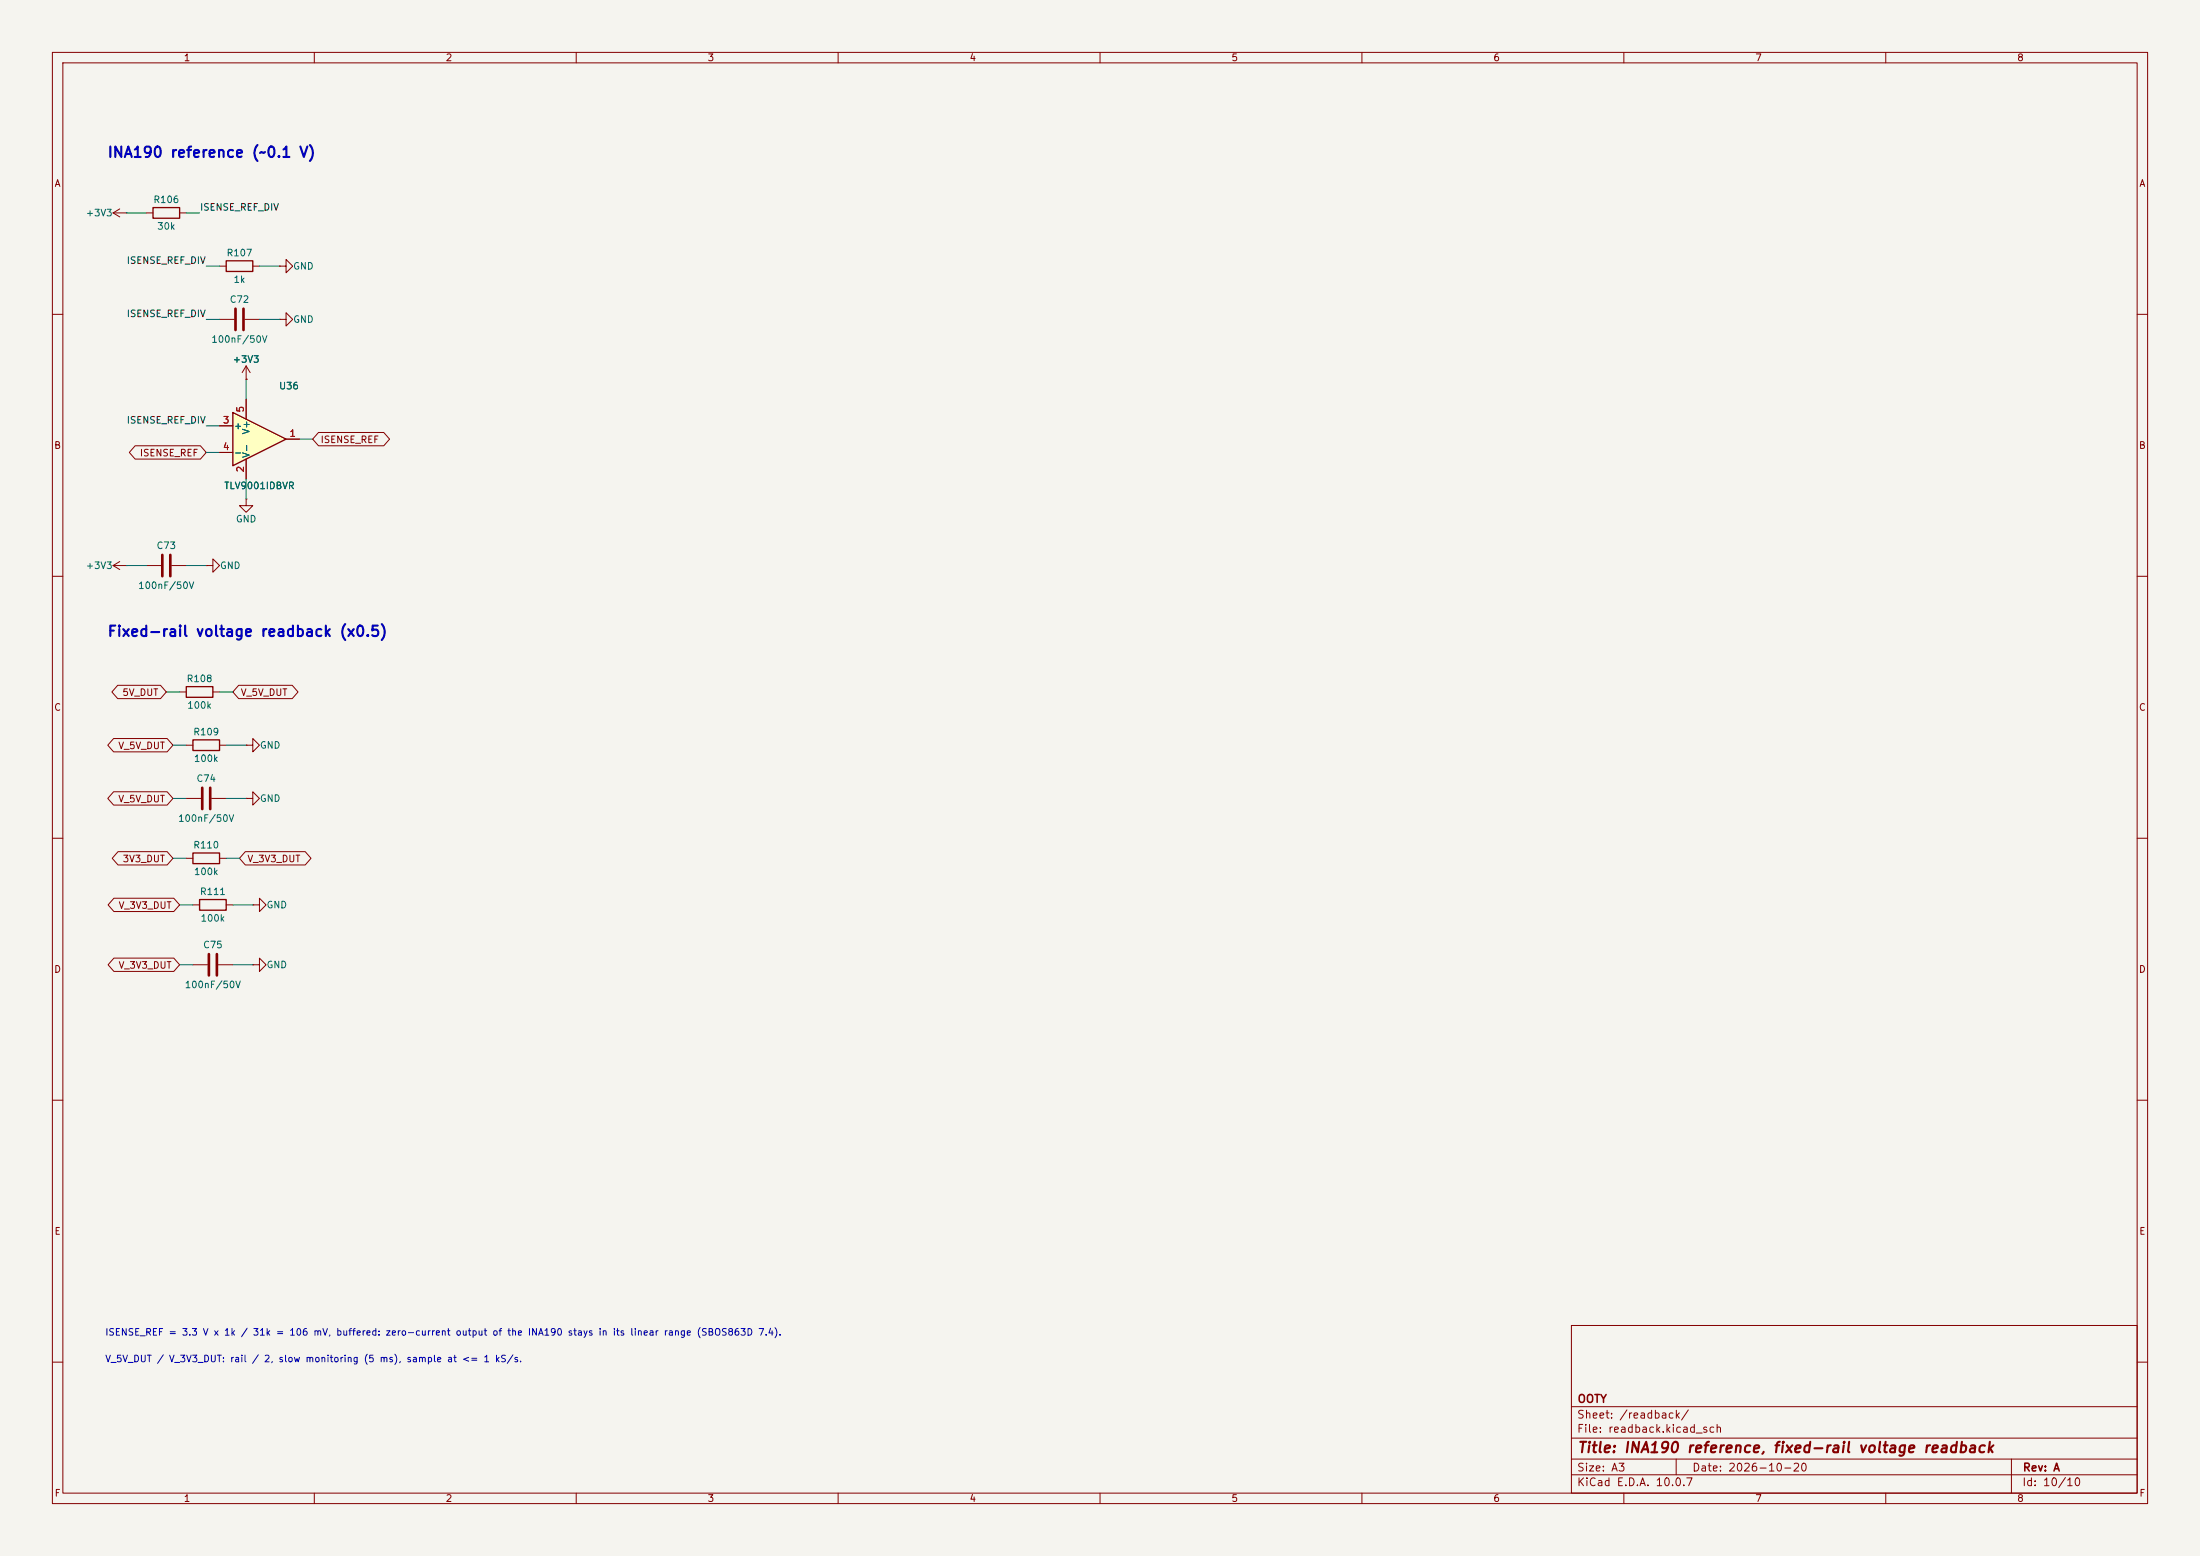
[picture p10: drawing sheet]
(kicad_sch
 (version 20260306)
 (generator "eeschema")
 (generator_version "10.0")
 (paper "A3")
 (title_block
  (title "INA190 reference, fixed-rail voltage readback")
  (date "2026-10-20")
  (rev "A")
  (company "OOTY"))
 (lib_symbols
  (symbol "Device:C"
   (pin_numbers (hide yes))
   (pin_names
    (offset 0.254)) (exclude_from_sim no) (in_bom yes) (on_board yes)
   (in_pos_files yes)
   (duplicate_pin_numbers_are_jumpers no)
   (property "Reference" "C" (at 0.635 2.54 0) (show_name no) (do_not_autoplace no) (effects (font (size 1.27 1.27)) (justify left)))
   (property "Value" "C" (at 0.635 -2.54 0) (show_name no) (do_not_autoplace no) (effects (font (size 1.27 1.27)) (justify left)))
   (property "Footprint" "" (at 0.9652 -3.81 0) (show_name no) (do_not_autoplace no) (hide yes) (effects (font (size 1.27 1.27))))
   (property "Datasheet" "" (at 0 0 0) (show_name no) (do_not_autoplace no) (hide yes) (effects (font (size 1.27 1.27))))
   (property "Description" "Unpolarized capacitor" (at 0 0 0) (show_name no) (do_not_autoplace no) (hide yes) (effects (font (size 1.27 1.27))))
   (symbol "C_0_1"
    (polyline (pts (xy -2.032 0.762) (xy 2.032 0.762)) (stroke (width 0.508) (type default)) (fill (type none)))
    (polyline (pts (xy -2.032 -0.762) (xy 2.032 -0.762)) (stroke (width 0.508) (type default)) (fill (type none))))
   (symbol "C_1_1"
    (pin passive line (at 0 3.81 270) (length 2.794) (name "" (effects (font (size 1.27 1.27)))) (number "1" (effects (font (size 1.27 1.27)))))
    (pin passive line (at 0 -3.81 90) (length 2.794) (name "" (effects (font (size 1.27 1.27)))) (number "2" (effects (font (size 1.27 1.27))))))
   (embedded_fonts no))
  (symbol "Device:R"
   (pin_numbers (hide yes))
   (pin_names
    (offset 0)) (exclude_from_sim no) (in_bom yes) (on_board yes)
   (in_pos_files yes)
   (duplicate_pin_numbers_are_jumpers no)
   (property "Reference" "R" (at 2.032 0 90) (show_name no) (do_not_autoplace no) (effects (font (size 1.27 1.27))))
   (property "Value" "R" (at 0 0 90) (show_name no) (do_not_autoplace no) (effects (font (size 1.27 1.27))))
   (property "Footprint" "" (at -1.778 0 90) (show_name no) (do_not_autoplace no) (hide yes) (effects (font (size 1.27 1.27))))
   (property "Datasheet" "" (at 0 0 0) (show_name no) (do_not_autoplace no) (hide yes) (effects (font (size 1.27 1.27))))
   (property "Description" "Resistor" (at 0 0 0) (show_name no) (do_not_autoplace no) (hide yes) (effects (font (size 1.27 1.27))))
   (symbol "R_0_1"
    (rectangle (start -1.016 -2.54) (end 1.016 2.54) (stroke (width 0.254) (type default)) (fill (type none))))
   (symbol "R_1_1"
    (pin passive line (at 0 3.81 270) (length 1.27) (name "" (effects (font (size 1.27 1.27)))) (number "1" (effects (font (size 1.27 1.27)))))
    (pin passive line (at 0 -3.81 90) (length 1.27) (name "" (effects (font (size 1.27 1.27)))) (number "2" (effects (font (size 1.27 1.27))))))
   (embedded_fonts no))
  (symbol "OOTY:TLV9001IDBV"
   (pin_names
    (offset 0.127)) (exclude_from_sim no) (in_bom yes) (on_board yes)
   (in_pos_files yes)
   (duplicate_pin_numbers_are_jumpers no)
   (property "Reference" "U" (at -1.27 6.35 0) (show_name no) (do_not_autoplace no) (effects (font (size 1.27 1.27)) (justify left)))
   (property "Value" "TLV9001IDBV" (at -1.27 3.81 0) (show_name no) (do_not_autoplace no) (effects (font (size 1.27 1.27)) (justify left)))
   (property "Footprint" "Package_TO_SOT_SMD:SOT-23-5" (at -2.54 -5.08 0) (show_name no) (do_not_autoplace no) (hide yes) (effects (font (size 1.27 1.27)) (justify left)))
   (property "Datasheet" "https://www.ti.com/lit/ds/symlink/tlv9001.pdf" (at 0 5.08 0) (show_name no) (do_not_autoplace no) (hide yes) (effects (font (size 1.27 1.27))))
   (property "Description" "1 MHz RRIO single op-amp, SOT-23-5 (DBV)" (at 0 0 0) (show_name no) (do_not_autoplace no) (hide yes) (effects (font (size 1.27 1.27))))
   (symbol "TLV9001IDBV_0_1"
    (polyline (pts (xy -5.08 5.08) (xy 5.08 0) (xy -5.08 -5.08) (xy -5.08 5.08)) (stroke (width 0.254) (type default)) (fill (type background)))
    (pin power_in line (at -2.54 -7.62 90) (length 3.81) (name "V-" (effects (font (size 1.27 1.27)))) (number "2" (effects (font (size 1.27 1.27)))))
    (pin power_in line (at -2.54 7.62 270) (length 3.81) (name "V+" (effects (font (size 1.27 1.27)))) (number "5" (effects (font (size 1.27 1.27))))))
   (symbol "TLV9001IDBV_1_1"
    (pin output line (at 7.62 0 180) (length 2.54) (name "" (effects (font (size 1.27 1.27)))) (number "1" (effects (font (size 1.27 1.27)))))
    (pin input line (at -7.62 2.54 0) (length 2.54) (name "+" (effects (font (size 1.27 1.27)))) (number "3" (effects (font (size 1.27 1.27)))))
    (pin input line (at -7.62 -2.54 0) (length 2.54) (name "-" (effects (font (size 1.27 1.27)))) (number "4" (effects (font (size 1.27 1.27))))))
   (embedded_fonts no))
  (symbol "power:+3V3"
   (power global)
   (pin_numbers (hide yes))
   (pin_names
    (offset 0) (hide yes)) (exclude_from_sim no) (in_bom yes) (on_board yes)
   (in_pos_files yes)
   (duplicate_pin_numbers_are_jumpers no)
   (property "Reference" "#PWR" (at 0 -3.81 0) (show_name no) (do_not_autoplace no) (hide yes) (effects (font (size 1.27 1.27))))
   (property "Value" "+3V3" (at 0 3.556 0) (show_name no) (do_not_autoplace no) (effects (font (size 1.27 1.27))))
   (property "Footprint" "" (at 0 0 0) (show_name no) (do_not_autoplace no) (hide yes) (effects (font (size 1.27 1.27))))
   (property "Datasheet" "" (at 0 0 0) (show_name no) (do_not_autoplace no) (hide yes) (effects (font (size 1.27 1.27))))
   (property "Description" "Power symbol creates a global label with name \"+3V3\"" (at 0 0 0) (show_name no) (do_not_autoplace no) (hide yes) (effects (font (size 1.27 1.27))))
   (symbol "+3V3_0_1"
    (polyline (pts (xy -0.762 1.27) (xy 0 2.54)) (stroke (width 0) (type default)) (fill (type none)))
    (polyline (pts (xy 0 2.54) (xy 0.762 1.27)) (stroke (width 0) (type default)) (fill (type none)))
    (polyline (pts (xy 0 0) (xy 0 2.54)) (stroke (width 0) (type default)) (fill (type none))))
   (symbol "+3V3_1_1"
    (pin power_in line (at 0 0 90) (length 0) (name "" (effects (font (size 1.27 1.27)))) (number "1" (effects (font (size 1.27 1.27))))))
   (embedded_fonts no))
  (symbol "power:GND"
   (power global)
   (pin_numbers (hide yes))
   (pin_names
    (offset 0) (hide yes)) (exclude_from_sim no) (in_bom yes) (on_board yes)
   (in_pos_files yes)
   (duplicate_pin_numbers_are_jumpers no)
   (property "Reference" "#PWR" (at 0 -6.35 0) (show_name no) (do_not_autoplace no) (hide yes) (effects (font (size 1.27 1.27))))
   (property "Value" "GND" (at 0 -3.81 0) (show_name no) (do_not_autoplace no) (effects (font (size 1.27 1.27))))
   (property "Footprint" "" (at 0 0 0) (show_name no) (do_not_autoplace no) (hide yes) (effects (font (size 1.27 1.27))))
   (property "Datasheet" "" (at 0 0 0) (show_name no) (do_not_autoplace no) (hide yes) (effects (font (size 1.27 1.27))))
   (property "Description" "Power symbol creates a global label with name \"GND\" , ground" (at 0 0 0) (show_name no) (do_not_autoplace no) (hide yes) (effects (font (size 1.27 1.27))))
   (symbol "GND_0_1"
    (polyline (pts (xy 0 0) (xy 0 -1.27) (xy 1.27 -1.27) (xy 0 -2.54) (xy -1.27 -1.27) (xy 0 -1.27)) (stroke (width 0) (type default)) (fill (type none))))
   (symbol "GND_1_1"
    (pin power_in line (at 0 0 270) (length 0) (name "" (effects (font (size 1.27 1.27)))) (number "1" (effects (font (size 1.27 1.27))))))
   (embedded_fonts no)))
 (text "Fixed-rail voltage readback (x0.5)"
  (exclude_from_sim no)
  (at 20.32 121.92 0)
  (effects (font (size 2 2)
    (bold yes)) (justify left bottom)))
 (text "V_5V_DUT / V_3V3_DUT: rail / 2, slow monitoring (5 ms), sample at <= 1 kS/s."
  (exclude_from_sim no)
  (at 20 260.35 0)
  (effects (font (size 1.27 1.27)) (justify left bottom)))
 (text "ISENSE_REF = 3.3 V x 1k / 31k = 106 mV, buffered: zero-current output of the INA190 stays in its linear range (SBOS863D 7.4)."
  (exclude_from_sim no)
  (at 20 255.27 0)
  (effects (font (size 1.27 1.27)) (justify left bottom)))
 (text "INA190 reference (~0.1 V)"
  (exclude_from_sim no)
  (at 20.32 30.48 0)
  (effects (font (size 2 2)
    (bold yes)) (justify left bottom)))
 (wire
  (pts (xy 35.56 40.64) (xy 38.1 40.64))
  (stroke (width 0) (type default)))
 (wire
  (pts (xy 36.83 184.15) (xy 34.29 184.15))
  (stroke (width 0) (type default)))
 (wire
  (pts (xy 57.15 83.82) (xy 59.69 83.82))
  (stroke (width 0) (type default)))
 (wire
  (pts (xy 41.91 132.08) (xy 44.45 132.08))
  (stroke (width 0) (type default)))
 (wire
  (pts (xy 49.53 50.8) (xy 53.34 50.8))
  (stroke (width 0) (type default)))
 (wire
  (pts (xy 43.18 152.4) (xy 46.99 152.4))
  (stroke (width 0) (type default)))
 (wire
  (pts (xy 35.56 163.83) (xy 33.02 163.83))
  (stroke (width 0) (type default)))
 (wire
  (pts (xy 41.91 50.8) (xy 39.37 50.8))
  (stroke (width 0) (type default)))
 (wire
  (pts (xy 35.56 142.24) (xy 33.02 142.24))
  (stroke (width 0) (type default)))
 (wire
  (pts (xy 36.83 172.72) (xy 34.29 172.72))
  (stroke (width 0) (type default)))
 (wire
  (pts (xy 34.29 132.08) (xy 31.75 132.08))
  (stroke (width 0) (type default)))
 (wire
  (pts (xy 43.18 163.83) (xy 45.72 163.83))
  (stroke (width 0) (type default)))
 (wire
  (pts (xy 35.56 152.4) (xy 33.02 152.4))
  (stroke (width 0) (type default)))
 (wire
  (pts (xy 43.18 142.24) (xy 46.99 142.24))
  (stroke (width 0) (type default)))
 (wire
  (pts (xy 35.56 107.95) (xy 39.37 107.95))
  (stroke (width 0) (type default)))
 (wire
  (pts (xy 49.53 60.96) (xy 53.34 60.96))
  (stroke (width 0) (type default)))
 (wire
  (pts (xy 46.99 76.2) (xy 46.99 72.39))
  (stroke (width 0) (type default)))
 (wire
  (pts (xy 27.94 40.64) (xy 24.13 40.64))
  (stroke (width 0) (type default)))
 (wire
  (pts (xy 41.91 81.28) (xy 39.37 81.28))
  (stroke (width 0) (type default)))
 (wire
  (pts (xy 46.99 91.44) (xy 46.99 95.25))
  (stroke (width 0) (type default)))
 (wire
  (pts (xy 44.45 172.72) (xy 48.26 172.72))
  (stroke (width 0) (type default)))
 (wire
  (pts (xy 41.91 86.36) (xy 39.37 86.36))
  (stroke (width 0) (type default)))
 (wire
  (pts (xy 27.94 107.95) (xy 24.13 107.95))
  (stroke (width 0) (type default)))
 (wire
  (pts (xy 41.91 60.96) (xy 39.37 60.96))
  (stroke (width 0) (type default)))
 (wire
  (pts (xy 44.45 184.15) (xy 48.26 184.15))
  (stroke (width 0) (type default)))
 (label "ISENSE_REF_DIV"
  (at 39.37 50.8 180)
  (effects (font (size 1.27 1.27)) (justify right bottom)))
 (label "ISENSE_REF_DIV"
  (at 38.1 40.64 0)
  (effects (font (size 1.27 1.27)) (justify left bottom)))
 (label "ISENSE_REF_DIV"
  (at 39.37 60.96 180)
  (effects (font (size 1.27 1.27)) (justify right bottom)))
 (label "ISENSE_REF_DIV"
  (at 39.37 81.28 180)
  (effects (font (size 1.27 1.27)) (justify right bottom)))
 (global_label "ISENSE_REF"
  (shape bidirectional)
  (at 59.69 83.82 0)
  (fields_autoplaced yes)
  (effects (font (size 1.27 1.27)) (justify left))
  (property "Intersheetrefs" "${INTERSHEET_REFS}" (at 59.69 83.82 0) (hide yes) (show_name no) (do_not_autoplace no) (effects (font (size 1.27 1.27)) (justify left))))
 (global_label "V_3V3_DUT"
  (shape bidirectional)
  (at 34.29 172.72 180)
  (fields_autoplaced yes)
  (effects (font (size 1.27 1.27)) (justify right))
  (property "Intersheetrefs" "${INTERSHEET_REFS}" (at 34.29 172.72 180) (hide yes) (show_name no) (do_not_autoplace no) (effects (font (size 1.27 1.27)) (justify right))))
 (global_label "V_5V_DUT"
  (shape bidirectional)
  (at 33.02 152.4 180)
  (fields_autoplaced yes)
  (effects (font (size 1.27 1.27)) (justify right))
  (property "Intersheetrefs" "${INTERSHEET_REFS}" (at 33.02 152.4 180) (hide yes) (show_name no) (do_not_autoplace no) (effects (font (size 1.27 1.27)) (justify right))))
 (global_label "ISENSE_REF"
  (shape bidirectional)
  (at 39.37 86.36 180)
  (fields_autoplaced yes)
  (effects (font (size 1.27 1.27)) (justify right))
  (property "Intersheetrefs" "${INTERSHEET_REFS}" (at 39.37 86.36 180) (hide yes) (show_name no) (do_not_autoplace no) (effects (font (size 1.27 1.27)) (justify right))))
 (global_label "V_3V3_DUT"
  (shape bidirectional)
  (at 45.72 163.83 0)
  (fields_autoplaced yes)
  (effects (font (size 1.27 1.27)) (justify left))
  (property "Intersheetrefs" "${INTERSHEET_REFS}" (at 45.72 163.83 0) (hide yes) (show_name no) (do_not_autoplace no) (effects (font (size 1.27 1.27)) (justify left))))
 (global_label "3V3_DUT"
  (shape bidirectional)
  (at 33.02 163.83 180)
  (fields_autoplaced yes)
  (effects (font (size 1.27 1.27)) (justify right))
  (property "Intersheetrefs" "${INTERSHEET_REFS}" (at 33.02 163.83 180) (hide yes) (show_name no) (do_not_autoplace no) (effects (font (size 1.27 1.27)) (justify right))))
 (global_label "V_5V_DUT"
  (shape bidirectional)
  (at 33.02 142.24 180)
  (fields_autoplaced yes)
  (effects (font (size 1.27 1.27)) (justify right))
  (property "Intersheetrefs" "${INTERSHEET_REFS}" (at 33.02 142.24 180) (hide yes) (show_name no) (do_not_autoplace no) (effects (font (size 1.27 1.27)) (justify right))))
 (global_label "V_5V_DUT"
  (shape bidirectional)
  (at 44.45 132.08 0)
  (fields_autoplaced yes)
  (effects (font (size 1.27 1.27)) (justify left))
  (property "Intersheetrefs" "${INTERSHEET_REFS}" (at 44.45 132.08 0) (hide yes) (show_name no) (do_not_autoplace no) (effects (font (size 1.27 1.27)) (justify left))))
 (global_label "V_3V3_DUT"
  (shape bidirectional)
  (at 34.29 184.15 180)
  (fields_autoplaced yes)
  (effects (font (size 1.27 1.27)) (justify right))
  (property "Intersheetrefs" "${INTERSHEET_REFS}" (at 34.29 184.15 180) (hide yes) (show_name no) (do_not_autoplace no) (effects (font (size 1.27 1.27)) (justify right))))
 (global_label "5V_DUT"
  (shape bidirectional)
  (at 31.75 132.08 180)
  (fields_autoplaced yes)
  (effects (font (size 1.27 1.27)) (justify right))
  (property "Intersheetrefs" "${INTERSHEET_REFS}" (at 31.75 132.08 180) (hide yes) (show_name no) (do_not_autoplace no) (effects (font (size 1.27 1.27)) (justify right))))
 (symbol
  (lib_id "power:GND")
  (at 46.99 95.25 0)
  (unit 1)
  (body_style 1)
  (exclude_from_sim no)
  (in_bom no)
  (on_board yes)
  (in_pos_files yes)
  (dnp no)
  (fields_autoplaced yes)
  (property "Reference" "#PWR274" (at 46.99 93.98 0) (hide yes) (show_name no) (do_not_autoplace no) (effects (font (size 1.27 1.27))))
  (property "Value" "GND" (at 46.99 99.06 0) (show_name no) (do_not_autoplace no) (effects (font (size 1.27 1.27))))
  (property "Footprint" "" (at 46.99 95.25 0) (hide yes) (show_name no) (do_not_autoplace no) (effects (font (size 1.27 1.27))))
  (property "Datasheet" "" (at 46.99 95.25 0) (hide yes) (show_name no) (do_not_autoplace no) (effects (font (size 1.27 1.27))))
  (property "Description" "" (at 46.99 95.25 0) (hide yes) (show_name no) (do_not_autoplace no) (effects (font (size 1.27 1.27))))
  (pin "1"))
 (symbol
  (lib_id "power:GND")
  (at 53.34 50.8 90)
  (unit 1)
  (body_style 1)
  (exclude_from_sim no)
  (in_bom no)
  (on_board yes)
  (in_pos_files yes)
  (dnp no)
  (fields_autoplaced yes)
  (property "Reference" "#PWR271" (at 54.61 48.26 90) (hide yes) (show_name no) (do_not_autoplace no) (effects (font (size 1.27 1.27))))
  (property "Value" "GND" (at 55.88 50.8 90) (show_name no) (do_not_autoplace no) (effects (font (size 1.27 1.27)) (justify right)))
  (property "Footprint" "" (at 53.34 50.8 0) (hide yes) (show_name no) (do_not_autoplace no) (effects (font (size 1.27 1.27))))
  (property "Datasheet" "" (at 53.34 50.8 0) (hide yes) (show_name no) (do_not_autoplace no) (effects (font (size 1.27 1.27))))
  (property "Description" "" (at 53.34 50.8 0) (hide yes) (show_name no) (do_not_autoplace no) (effects (font (size 1.27 1.27))))
  (pin "1"))
 (symbol
  (lib_id "Device:R")
  (at 39.37 142.24 90)
  (unit 1)
  (body_style 1)
  (exclude_from_sim no)
  (in_bom yes)
  (on_board yes)
  (in_pos_files yes)
  (dnp no)
  (fields_autoplaced yes)
  (property "Reference" "R109" (at 39.37 139.7 90) (show_name no) (do_not_autoplace no) (effects (font (size 1.27 1.27))))
  (property "Value" "100k" (at 39.37 144.78 90) (show_name no) (do_not_autoplace no) (effects (font (size 1.27 1.27))))
  (property "Footprint" "Resistor_SMD:R_0402_1005Metric" (at 39.37 142.24 0) (hide yes) (show_name no) (do_not_autoplace no) (effects (font (size 1.27 1.27))))
  (property "Datasheet" "https://www.lcsc.com/product-detail/C25741.html" (at 39.37 142.24 0) (hide yes) (show_name no) (do_not_autoplace no) (effects (font (size 1.27 1.27))))
  (property "Description" "" (at 39.37 142.24 0) (hide yes) (show_name no) (do_not_autoplace no) (effects (font (size 1.27 1.27))))
  (property "MPN" "0402WGF1003TCE" (at 39.37 142.24 0) (hide yes) (show_name no) (do_not_autoplace no) (effects (font (size 1.27 1.27))))
  (property "Manufacturer" "UNI-ROYAL" (at 39.37 142.24 0) (hide yes) (show_name no) (do_not_autoplace no) (effects (font (size 1.27 1.27))))
  (property "LCSC" "C25741" (at 39.37 142.24 0) (hide yes) (show_name no) (do_not_autoplace no) (effects (font (size 1.27 1.27))))
  (pin "1")
  (pin "2"))
 (symbol
  (lib_id "Device:C")
  (at 40.64 184.15 90)
  (unit 1)
  (body_style 1)
  (exclude_from_sim no)
  (in_bom yes)
  (on_board yes)
  (in_pos_files yes)
  (dnp no)
  (fields_autoplaced yes)
  (property "Reference" "C75" (at 40.64 180.34 90) (show_name no) (do_not_autoplace no) (effects (font (size 1.27 1.27))))
  (property "Value" "100nF/50V" (at 40.64 187.96 90) (show_name no) (do_not_autoplace no) (effects (font (size 1.27 1.27))))
  (property "Footprint" "Capacitor_SMD:C_0402_1005Metric" (at 40.64 184.15 0) (hide yes) (show_name no) (do_not_autoplace no) (effects (font (size 1.27 1.27))))
  (property "Datasheet" "https://www.lcsc.com/product-detail/C307331.html" (at 40.64 184.15 0) (hide yes) (show_name no) (do_not_autoplace no) (effects (font (size 1.27 1.27))))
  (property "Description" "" (at 40.64 184.15 0) (hide yes) (show_name no) (do_not_autoplace no) (effects (font (size 1.27 1.27))))
  (property "MPN" "CL05B104KB54PNC" (at 40.64 184.15 0) (hide yes) (show_name no) (do_not_autoplace no) (effects (font (size 1.27 1.27))))
  (property "Manufacturer" "Samsung" (at 40.64 184.15 0) (hide yes) (show_name no) (do_not_autoplace no) (effects (font (size 1.27 1.27))))
  (property "LCSC" "C307331" (at 40.64 184.15 0) (hide yes) (show_name no) (do_not_autoplace no) (effects (font (size 1.27 1.27))))
  (pin "1")
  (pin "2"))
 (symbol
  (lib_id "power:GND")
  (at 46.99 142.24 90)
  (unit 1)
  (body_style 1)
  (exclude_from_sim no)
  (in_bom no)
  (on_board yes)
  (in_pos_files yes)
  (dnp no)
  (fields_autoplaced yes)
  (property "Reference" "#PWR277" (at 48.26 139.7 90) (hide yes) (show_name no) (do_not_autoplace no) (effects (font (size 1.27 1.27))))
  (property "Value" "GND" (at 49.53 142.24 90) (show_name no) (do_not_autoplace no) (effects (font (size 1.27 1.27)) (justify right)))
  (property "Footprint" "" (at 46.99 142.24 0) (hide yes) (show_name no) (do_not_autoplace no) (effects (font (size 1.27 1.27))))
  (property "Datasheet" "" (at 46.99 142.24 0) (hide yes) (show_name no) (do_not_autoplace no) (effects (font (size 1.27 1.27))))
  (property "Description" "" (at 46.99 142.24 0) (hide yes) (show_name no) (do_not_autoplace no) (effects (font (size 1.27 1.27))))
  (pin "1"))
 (symbol
  (lib_id "Device:R")
  (at 40.64 172.72 90)
  (unit 1)
  (body_style 1)
  (exclude_from_sim no)
  (in_bom yes)
  (on_board yes)
  (in_pos_files yes)
  (dnp no)
  (fields_autoplaced yes)
  (property "Reference" "R111" (at 40.64 170.18 90) (show_name no) (do_not_autoplace no) (effects (font (size 1.27 1.27))))
  (property "Value" "100k" (at 40.64 175.26 90) (show_name no) (do_not_autoplace no) (effects (font (size 1.27 1.27))))
  (property "Footprint" "Resistor_SMD:R_0402_1005Metric" (at 40.64 172.72 0) (hide yes) (show_name no) (do_not_autoplace no) (effects (font (size 1.27 1.27))))
  (property "Datasheet" "https://www.lcsc.com/product-detail/C25741.html" (at 40.64 172.72 0) (hide yes) (show_name no) (do_not_autoplace no) (effects (font (size 1.27 1.27))))
  (property "Description" "" (at 40.64 172.72 0) (hide yes) (show_name no) (do_not_autoplace no) (effects (font (size 1.27 1.27))))
  (property "MPN" "0402WGF1003TCE" (at 40.64 172.72 0) (hide yes) (show_name no) (do_not_autoplace no) (effects (font (size 1.27 1.27))))
  (property "Manufacturer" "UNI-ROYAL" (at 40.64 172.72 0) (hide yes) (show_name no) (do_not_autoplace no) (effects (font (size 1.27 1.27))))
  (property "LCSC" "C25741" (at 40.64 172.72 0) (hide yes) (show_name no) (do_not_autoplace no) (effects (font (size 1.27 1.27))))
  (pin "1")
  (pin "2"))
 (symbol
  (lib_id "power:GND")
  (at 48.26 172.72 90)
  (unit 1)
  (body_style 1)
  (exclude_from_sim no)
  (in_bom no)
  (on_board yes)
  (in_pos_files yes)
  (dnp no)
  (fields_autoplaced yes)
  (property "Reference" "#PWR279" (at 49.53 170.18 90) (hide yes) (show_name no) (do_not_autoplace no) (effects (font (size 1.27 1.27))))
  (property "Value" "GND" (at 50.8 172.72 90) (show_name no) (do_not_autoplace no) (effects (font (size 1.27 1.27)) (justify right)))
  (property "Footprint" "" (at 48.26 172.72 0) (hide yes) (show_name no) (do_not_autoplace no) (effects (font (size 1.27 1.27))))
  (property "Datasheet" "" (at 48.26 172.72 0) (hide yes) (show_name no) (do_not_autoplace no) (effects (font (size 1.27 1.27))))
  (property "Description" "" (at 48.26 172.72 0) (hide yes) (show_name no) (do_not_autoplace no) (effects (font (size 1.27 1.27))))
  (pin "1"))
 (symbol
  (lib_id "Device:R")
  (at 45.72 50.8 90)
  (unit 1)
  (body_style 1)
  (exclude_from_sim no)
  (in_bom yes)
  (on_board yes)
  (in_pos_files yes)
  (dnp no)
  (fields_autoplaced yes)
  (property "Reference" "R107" (at 45.72 48.26 90) (show_name no) (do_not_autoplace no) (effects (font (size 1.27 1.27))))
  (property "Value" "1k" (at 45.72 53.34 90) (show_name no) (do_not_autoplace no) (effects (font (size 1.27 1.27))))
  (property "Footprint" "Resistor_SMD:R_0402_1005Metric" (at 45.72 50.8 0) (hide yes) (show_name no) (do_not_autoplace no) (effects (font (size 1.27 1.27))))
  (property "Datasheet" "https://www.lcsc.com/product-detail/C11702.html" (at 45.72 50.8 0) (hide yes) (show_name no) (do_not_autoplace no) (effects (font (size 1.27 1.27))))
  (property "Description" "" (at 45.72 50.8 0) (hide yes) (show_name no) (do_not_autoplace no) (effects (font (size 1.27 1.27))))
  (property "MPN" "0402WGF1001TCE" (at 45.72 50.8 0) (hide yes) (show_name no) (do_not_autoplace no) (effects (font (size 1.27 1.27))))
  (property "Manufacturer" "UNI-ROYAL" (at 45.72 50.8 0) (hide yes) (show_name no) (do_not_autoplace no) (effects (font (size 1.27 1.27))))
  (property "LCSC" "C11702" (at 45.72 50.8 0) (hide yes) (show_name no) (do_not_autoplace no) (effects (font (size 1.27 1.27))))
  (pin "1")
  (pin "2"))
 (symbol
  (lib_id "Device:C")
  (at 39.37 152.4 90)
  (unit 1)
  (body_style 1)
  (exclude_from_sim no)
  (in_bom yes)
  (on_board yes)
  (in_pos_files yes)
  (dnp no)
  (fields_autoplaced yes)
  (property "Reference" "C74" (at 39.37 148.59 90) (show_name no) (do_not_autoplace no) (effects (font (size 1.27 1.27))))
  (property "Value" "100nF/50V" (at 39.37 156.21 90) (show_name no) (do_not_autoplace no) (effects (font (size 1.27 1.27))))
  (property "Footprint" "Capacitor_SMD:C_0402_1005Metric" (at 39.37 152.4 0) (hide yes) (show_name no) (do_not_autoplace no) (effects (font (size 1.27 1.27))))
  (property "Datasheet" "https://www.lcsc.com/product-detail/C307331.html" (at 39.37 152.4 0) (hide yes) (show_name no) (do_not_autoplace no) (effects (font (size 1.27 1.27))))
  (property "Description" "" (at 39.37 152.4 0) (hide yes) (show_name no) (do_not_autoplace no) (effects (font (size 1.27 1.27))))
  (property "MPN" "CL05B104KB54PNC" (at 39.37 152.4 0) (hide yes) (show_name no) (do_not_autoplace no) (effects (font (size 1.27 1.27))))
  (property "Manufacturer" "Samsung" (at 39.37 152.4 0) (hide yes) (show_name no) (do_not_autoplace no) (effects (font (size 1.27 1.27))))
  (property "LCSC" "C307331" (at 39.37 152.4 0) (hide yes) (show_name no) (do_not_autoplace no) (effects (font (size 1.27 1.27))))
  (pin "1")
  (pin "2"))
 (symbol
  (lib_id "power:GND")
  (at 48.26 184.15 90)
  (unit 1)
  (body_style 1)
  (exclude_from_sim no)
  (in_bom no)
  (on_board yes)
  (in_pos_files yes)
  (dnp no)
  (fields_autoplaced yes)
  (property "Reference" "#PWR280" (at 49.53 181.61 90) (hide yes) (show_name no) (do_not_autoplace no) (effects (font (size 1.27 1.27))))
  (property "Value" "GND" (at 50.8 184.15 90) (show_name no) (do_not_autoplace no) (effects (font (size 1.27 1.27)) (justify right)))
  (property "Footprint" "" (at 48.26 184.15 0) (hide yes) (show_name no) (do_not_autoplace no) (effects (font (size 1.27 1.27))))
  (property "Datasheet" "" (at 48.26 184.15 0) (hide yes) (show_name no) (do_not_autoplace no) (effects (font (size 1.27 1.27))))
  (property "Description" "" (at 48.26 184.15 0) (hide yes) (show_name no) (do_not_autoplace no) (effects (font (size 1.27 1.27))))
  (pin "1"))
 (symbol
  (lib_id "Device:C")
  (at 31.75 107.95 90)
  (unit 1)
  (body_style 1)
  (exclude_from_sim no)
  (in_bom yes)
  (on_board yes)
  (in_pos_files yes)
  (dnp no)
  (fields_autoplaced yes)
  (property "Reference" "C73" (at 31.75 104.14 90) (show_name no) (do_not_autoplace no) (effects (font (size 1.27 1.27))))
  (property "Value" "100nF/50V" (at 31.75 111.76 90) (show_name no) (do_not_autoplace no) (effects (font (size 1.27 1.27))))
  (property "Footprint" "Capacitor_SMD:C_0402_1005Metric" (at 31.75 107.95 0) (hide yes) (show_name no) (do_not_autoplace no) (effects (font (size 1.27 1.27))))
  (property "Datasheet" "https://www.lcsc.com/product-detail/C307331.html" (at 31.75 107.95 0) (hide yes) (show_name no) (do_not_autoplace no) (effects (font (size 1.27 1.27))))
  (property "Description" "" (at 31.75 107.95 0) (hide yes) (show_name no) (do_not_autoplace no) (effects (font (size 1.27 1.27))))
  (property "MPN" "CL05B104KB54PNC" (at 31.75 107.95 0) (hide yes) (show_name no) (do_not_autoplace no) (effects (font (size 1.27 1.27))))
  (property "Manufacturer" "Samsung" (at 31.75 107.95 0) (hide yes) (show_name no) (do_not_autoplace no) (effects (font (size 1.27 1.27))))
  (property "LCSC" "C307331" (at 31.75 107.95 0) (hide yes) (show_name no) (do_not_autoplace no) (effects (font (size 1.27 1.27))))
  (pin "1")
  (pin "2"))
 (symbol
  (lib_id "power:GND")
  (at 46.99 152.4 90)
  (unit 1)
  (body_style 1)
  (exclude_from_sim no)
  (in_bom no)
  (on_board yes)
  (in_pos_files yes)
  (dnp no)
  (fields_autoplaced yes)
  (property "Reference" "#PWR278" (at 48.26 149.86 90) (hide yes) (show_name no) (do_not_autoplace no) (effects (font (size 1.27 1.27))))
  (property "Value" "GND" (at 49.53 152.4 90) (show_name no) (do_not_autoplace no) (effects (font (size 1.27 1.27)) (justify right)))
  (property "Footprint" "" (at 46.99 152.4 0) (hide yes) (show_name no) (do_not_autoplace no) (effects (font (size 1.27 1.27))))
  (property "Datasheet" "" (at 46.99 152.4 0) (hide yes) (show_name no) (do_not_autoplace no) (effects (font (size 1.27 1.27))))
  (property "Description" "" (at 46.99 152.4 0) (hide yes) (show_name no) (do_not_autoplace no) (effects (font (size 1.27 1.27))))
  (pin "1"))
 (symbol
  (lib_id "power:+3V3")
  (at 46.99 72.39 0)
  (unit 1)
  (body_style 1)
  (exclude_from_sim no)
  (in_bom no)
  (on_board yes)
  (in_pos_files yes)
  (dnp no)
  (fields_autoplaced yes)
  (property "Reference" "#PWR273" (at 46.99 68.58 0) (hide yes) (show_name no) (do_not_autoplace no) (effects (font (size 1.27 1.27))))
  (property "Value" "+3V3" (at 46.99 68.58 0) (show_name no) (do_not_autoplace no) (effects (font (size 1.27 1.27))))
  (property "Footprint" "" (at 46.99 72.39 0) (hide yes) (show_name no) (do_not_autoplace no) (effects (font (size 1.27 1.27))))
  (property "Datasheet" "" (at 46.99 72.39 0) (hide yes) (show_name no) (do_not_autoplace no) (effects (font (size 1.27 1.27))))
  (property "Description" "" (at 46.99 72.39 0) (hide yes) (show_name no) (do_not_autoplace no) (effects (font (size 1.27 1.27))))
  (pin "1"))
 (symbol
  (lib_id "power:+3V3")
  (at 24.13 40.64 90)
  (unit 1)
  (body_style 1)
  (exclude_from_sim no)
  (in_bom no)
  (on_board yes)
  (in_pos_files yes)
  (dnp no)
  (fields_autoplaced yes)
  (property "Reference" "#PWR270" (at 22.86 38.1 90) (hide yes) (show_name no) (do_not_autoplace no) (effects (font (size 1.27 1.27))))
  (property "Value" "+3V3" (at 21.59 40.64 90) (show_name no) (do_not_autoplace no) (effects (font (size 1.27 1.27)) (justify left)))
  (property "Footprint" "" (at 24.13 40.64 0) (hide yes) (show_name no) (do_not_autoplace no) (effects (font (size 1.27 1.27))))
  (property "Datasheet" "" (at 24.13 40.64 0) (hide yes) (show_name no) (do_not_autoplace no) (effects (font (size 1.27 1.27))))
  (property "Description" "" (at 24.13 40.64 0) (hide yes) (show_name no) (do_not_autoplace no) (effects (font (size 1.27 1.27))))
  (pin "1"))
 (symbol
  (lib_id "power:+3V3")
  (at 24.13 107.95 90)
  (unit 1)
  (body_style 1)
  (exclude_from_sim no)
  (in_bom no)
  (on_board yes)
  (in_pos_files yes)
  (dnp no)
  (fields_autoplaced yes)
  (property "Reference" "#PWR275" (at 22.86 105.41 90) (hide yes) (show_name no) (do_not_autoplace no) (effects (font (size 1.27 1.27))))
  (property "Value" "+3V3" (at 21.59 107.95 90) (show_name no) (do_not_autoplace no) (effects (font (size 1.27 1.27)) (justify left)))
  (property "Footprint" "" (at 24.13 107.95 0) (hide yes) (show_name no) (do_not_autoplace no) (effects (font (size 1.27 1.27))))
  (property "Datasheet" "" (at 24.13 107.95 0) (hide yes) (show_name no) (do_not_autoplace no) (effects (font (size 1.27 1.27))))
  (property "Description" "" (at 24.13 107.95 0) (hide yes) (show_name no) (do_not_autoplace no) (effects (font (size 1.27 1.27))))
  (pin "1"))
 (symbol
  (lib_id "Device:C")
  (at 45.72 60.96 90)
  (unit 1)
  (body_style 1)
  (exclude_from_sim no)
  (in_bom yes)
  (on_board yes)
  (in_pos_files yes)
  (dnp no)
  (fields_autoplaced yes)
  (property "Reference" "C72" (at 45.72 57.15 90) (show_name no) (do_not_autoplace no) (effects (font (size 1.27 1.27))))
  (property "Value" "100nF/50V" (at 45.72 64.77 90) (show_name no) (do_not_autoplace no) (effects (font (size 1.27 1.27))))
  (property "Footprint" "Capacitor_SMD:C_0402_1005Metric" (at 45.72 60.96 0) (hide yes) (show_name no) (do_not_autoplace no) (effects (font (size 1.27 1.27))))
  (property "Datasheet" "https://www.lcsc.com/product-detail/C307331.html" (at 45.72 60.96 0) (hide yes) (show_name no) (do_not_autoplace no) (effects (font (size 1.27 1.27))))
  (property "Description" "" (at 45.72 60.96 0) (hide yes) (show_name no) (do_not_autoplace no) (effects (font (size 1.27 1.27))))
  (property "MPN" "CL05B104KB54PNC" (at 45.72 60.96 0) (hide yes) (show_name no) (do_not_autoplace no) (effects (font (size 1.27 1.27))))
  (property "Manufacturer" "Samsung" (at 45.72 60.96 0) (hide yes) (show_name no) (do_not_autoplace no) (effects (font (size 1.27 1.27))))
  (property "LCSC" "C307331" (at 45.72 60.96 0) (hide yes) (show_name no) (do_not_autoplace no) (effects (font (size 1.27 1.27))))
  (pin "1")
  (pin "2"))
 (symbol
  (lib_id "Device:R")
  (at 31.75 40.64 90)
  (unit 1)
  (body_style 1)
  (exclude_from_sim no)
  (in_bom yes)
  (on_board yes)
  (in_pos_files yes)
  (dnp no)
  (fields_autoplaced yes)
  (property "Reference" "R106" (at 31.75 38.1 90) (show_name no) (do_not_autoplace no) (effects (font (size 1.27 1.27))))
  (property "Value" "30k" (at 31.75 43.18 90) (show_name no) (do_not_autoplace no) (effects (font (size 1.27 1.27))))
  (property "Footprint" "Resistor_SMD:R_0402_1005Metric" (at 31.75 40.64 0) (hide yes) (show_name no) (do_not_autoplace no) (effects (font (size 1.27 1.27))))
  (property "Datasheet" "https://www.lcsc.com/product-detail/C25776.html" (at 31.75 40.64 0) (hide yes) (show_name no) (do_not_autoplace no) (effects (font (size 1.27 1.27))))
  (property "Description" "" (at 31.75 40.64 0) (hide yes) (show_name no) (do_not_autoplace no) (effects (font (size 1.27 1.27))))
  (property "MPN" "0402WGF3002TCE" (at 31.75 40.64 0) (hide yes) (show_name no) (do_not_autoplace no) (effects (font (size 1.27 1.27))))
  (property "Manufacturer" "UNI-ROYAL" (at 31.75 40.64 0) (hide yes) (show_name no) (do_not_autoplace no) (effects (font (size 1.27 1.27))))
  (property "LCSC" "C25776" (at 31.75 40.64 0) (hide yes) (show_name no) (do_not_autoplace no) (effects (font (size 1.27 1.27))))
  (pin "1")
  (pin "2"))
 (symbol
  (lib_id "power:GND")
  (at 53.34 60.96 90)
  (unit 1)
  (body_style 1)
  (exclude_from_sim no)
  (in_bom no)
  (on_board yes)
  (in_pos_files yes)
  (dnp no)
  (fields_autoplaced yes)
  (property "Reference" "#PWR272" (at 54.61 58.42 90) (hide yes) (show_name no) (do_not_autoplace no) (effects (font (size 1.27 1.27))))
  (property "Value" "GND" (at 55.88 60.96 90) (show_name no) (do_not_autoplace no) (effects (font (size 1.27 1.27)) (justify right)))
  (property "Footprint" "" (at 53.34 60.96 0) (hide yes) (show_name no) (do_not_autoplace no) (effects (font (size 1.27 1.27))))
  (property "Datasheet" "" (at 53.34 60.96 0) (hide yes) (show_name no) (do_not_autoplace no) (effects (font (size 1.27 1.27))))
  (property "Description" "" (at 53.34 60.96 0) (hide yes) (show_name no) (do_not_autoplace no) (effects (font (size 1.27 1.27))))
  (pin "1"))
 (symbol
  (lib_id "OOTY:TLV9001IDBV")
  (at 49.53 83.82 0)
  (unit 1)
  (body_style 1)
  (exclude_from_sim no)
  (in_bom yes)
  (on_board yes)
  (in_pos_files yes)
  (dnp no)
  (fields_autoplaced yes)
  (property "Reference" "U36" (at 57.15 73.66 0) (show_name no) (do_not_autoplace no) (effects (font (size 1.27 1.27)) (justify right)))
  (property "Value" "TLV9001IDBVR" (at 49.53 92.71 0) (show_name no) (do_not_autoplace no) (effects (font (size 1.27 1.27))))
  (property "Footprint" "Package_TO_SOT_SMD:SOT-23-5" (at 49.53 83.82 0) (hide yes) (show_name no) (do_not_autoplace no) (effects (font (size 1.27 1.27))))
  (property "Datasheet" "https://www.ti.com/lit/ds/symlink/tlv9001.pdf" (at 49.53 83.82 0) (hide yes) (show_name no) (do_not_autoplace no) (effects (font (size 1.27 1.27))))
  (property "Description" "" (at 49.53 83.82 0) (hide yes) (show_name no) (do_not_autoplace no) (effects (font (size 1.27 1.27))))
  (property "MPN" "TLV9001IDBVR" (at 49.53 83.82 0) (hide yes) (show_name no) (do_not_autoplace no) (effects (font (size 1.27 1.27))))
  (property "Manufacturer" "Texas Instruments" (at 49.53 83.82 0) (hide yes) (show_name no) (do_not_autoplace no) (effects (font (size 1.27 1.27))))
  (property "LCSC" "C398363" (at 49.53 83.82 0) (hide yes) (show_name no) (do_not_autoplace no) (effects (font (size 1.27 1.27))))
  (pin "2")
  (pin "5")
  (pin "1")
  (pin "3")
  (pin "4"))
 (symbol
  (lib_id "Device:R")
  (at 39.37 163.83 90)
  (unit 1)
  (body_style 1)
  (exclude_from_sim no)
  (in_bom yes)
  (on_board yes)
  (in_pos_files yes)
  (dnp no)
  (fields_autoplaced yes)
  (property "Reference" "R110" (at 39.37 161.29 90) (show_name no) (do_not_autoplace no) (effects (font (size 1.27 1.27))))
  (property "Value" "100k" (at 39.37 166.37 90) (show_name no) (do_not_autoplace no) (effects (font (size 1.27 1.27))))
  (property "Footprint" "Resistor_SMD:R_0402_1005Metric" (at 39.37 163.83 0) (hide yes) (show_name no) (do_not_autoplace no) (effects (font (size 1.27 1.27))))
  (property "Datasheet" "https://www.lcsc.com/product-detail/C25741.html" (at 39.37 163.83 0) (hide yes) (show_name no) (do_not_autoplace no) (effects (font (size 1.27 1.27))))
  (property "Description" "" (at 39.37 163.83 0) (hide yes) (show_name no) (do_not_autoplace no) (effects (font (size 1.27 1.27))))
  (property "MPN" "0402WGF1003TCE" (at 39.37 163.83 0) (hide yes) (show_name no) (do_not_autoplace no) (effects (font (size 1.27 1.27))))
  (property "Manufacturer" "UNI-ROYAL" (at 39.37 163.83 0) (hide yes) (show_name no) (do_not_autoplace no) (effects (font (size 1.27 1.27))))
  (property "LCSC" "C25741" (at 39.37 163.83 0) (hide yes) (show_name no) (do_not_autoplace no) (effects (font (size 1.27 1.27))))
  (pin "1")
  (pin "2"))
 (symbol
  (lib_id "power:GND")
  (at 39.37 107.95 90)
  (unit 1)
  (body_style 1)
  (exclude_from_sim no)
  (in_bom no)
  (on_board yes)
  (in_pos_files yes)
  (dnp no)
  (fields_autoplaced yes)
  (property "Reference" "#PWR276" (at 40.64 105.41 90) (hide yes) (show_name no) (do_not_autoplace no) (effects (font (size 1.27 1.27))))
  (property "Value" "GND" (at 41.91 107.95 90) (show_name no) (do_not_autoplace no) (effects (font (size 1.27 1.27)) (justify right)))
  (property "Footprint" "" (at 39.37 107.95 0) (hide yes) (show_name no) (do_not_autoplace no) (effects (font (size 1.27 1.27))))
  (property "Datasheet" "" (at 39.37 107.95 0) (hide yes) (show_name no) (do_not_autoplace no) (effects (font (size 1.27 1.27))))
  (property "Description" "" (at 39.37 107.95 0) (hide yes) (show_name no) (do_not_autoplace no) (effects (font (size 1.27 1.27))))
  (pin "1"))
 (symbol
  (lib_id "Device:R")
  (at 38.1 132.08 90)
  (unit 1)
  (body_style 1)
  (exclude_from_sim no)
  (in_bom yes)
  (on_board yes)
  (in_pos_files yes)
  (dnp no)
  (fields_autoplaced yes)
  (property "Reference" "R108" (at 38.1 129.54 90) (show_name no) (do_not_autoplace no) (effects (font (size 1.27 1.27))))
  (property "Value" "100k" (at 38.1 134.62 90) (show_name no) (do_not_autoplace no) (effects (font (size 1.27 1.27))))
  (property "Footprint" "Resistor_SMD:R_0402_1005Metric" (at 38.1 132.08 0) (hide yes) (show_name no) (do_not_autoplace no) (effects (font (size 1.27 1.27))))
  (property "Datasheet" "https://www.lcsc.com/product-detail/C25741.html" (at 38.1 132.08 0) (hide yes) (show_name no) (do_not_autoplace no) (effects (font (size 1.27 1.27))))
  (property "Description" "" (at 38.1 132.08 0) (hide yes) (show_name no) (do_not_autoplace no) (effects (font (size 1.27 1.27))))
  (property "MPN" "0402WGF1003TCE" (at 38.1 132.08 0) (hide yes) (show_name no) (do_not_autoplace no) (effects (font (size 1.27 1.27))))
  (property "Manufacturer" "UNI-ROYAL" (at 38.1 132.08 0) (hide yes) (show_name no) (do_not_autoplace no) (effects (font (size 1.27 1.27))))
  (property "LCSC" "C25741" (at 38.1 132.08 0) (hide yes) (show_name no) (do_not_autoplace no) (effects (font (size 1.27 1.27))))
  (pin "1")
  (pin "2")))
